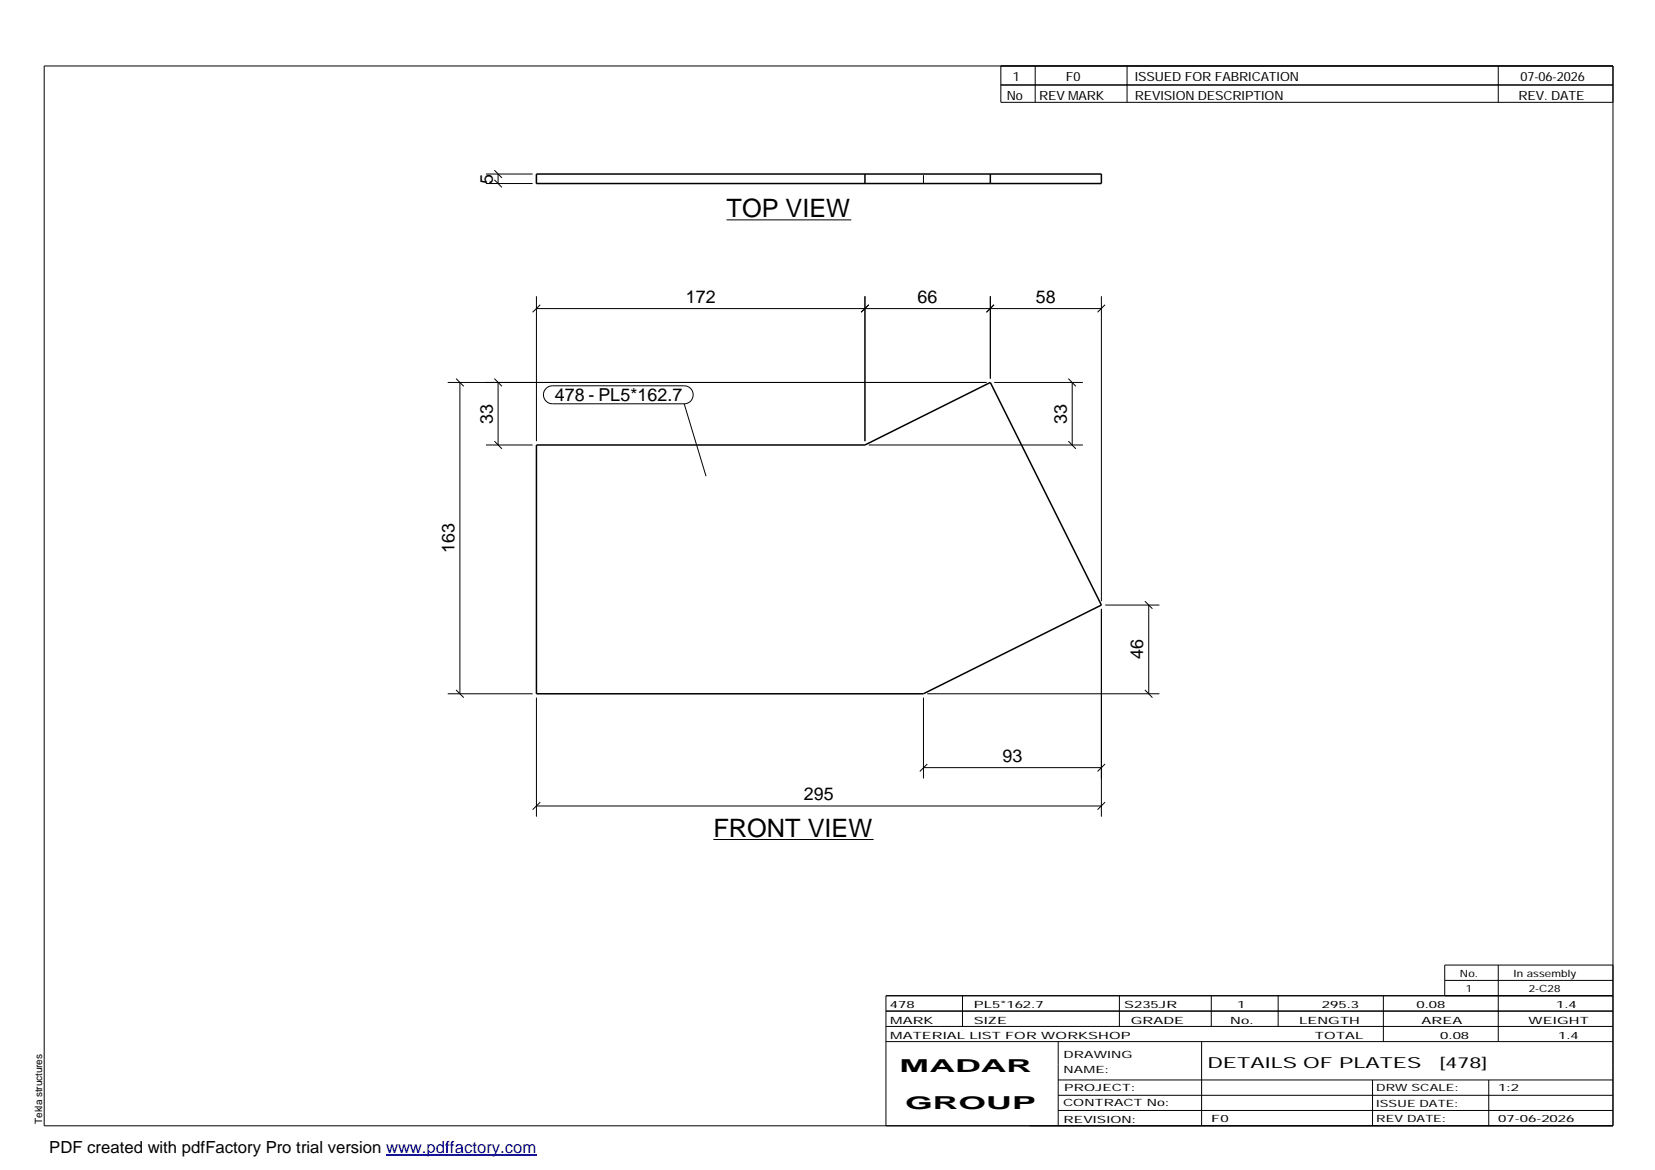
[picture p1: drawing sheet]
<svg xmlns="http://www.w3.org/2000/svg" width="420mm" height="297mm" viewBox="0 0 420 297" stroke-linecap="round" stroke-linejoin="round" font-family="sans-serif">
<path d="M136.2 44.2h143.4v2.4h-143.4zM219.6 44.2v2.4M251.4 44.2v2.4M136.2 113h83.4l31.8-15.9 28.2 56.5-45.2 22.5h-98.2z" fill="none" stroke="#000" stroke-width=".38"/>
<path d="M136.2 46.6v-2.4M234.4 46.6v-2.4" fill="none" stroke="#000" stroke-width=".25" stroke-dasharray="2.1 2.1" stroke-linecap="butt"/>
<g fill="none" stroke="#000" stroke-width=".25">
<path d="M11.2 16.7h398.3v269.1h-398.3zM254.1 16.7v9.3h155.4M262.8 16.7v9.3M286.1 16.7v9.3M380.4 16.7v9.3M254.1 21.6h155.4M123.4 46.6h11.8M123.4 44.2h11.8M125.5 45.7l1.9 1.9M125.5 43.2l1.9 2M126.4 44.2v2.4M184.4 55.8h31.7"/>
<path d="M136.2 75.2v36.8M136.2 78.3h143.4M137.2 77.4l-2 1.9M219.6 75.2v36.8M220.6 77.4l-2 1.9M251.4 75.2v20.9M252.3 77.4l-1.9 1.9M279.6 75.2v77.4M280.5 77.4l-1.9 1.9M113.7 97.1h136.7M115.8 96.1l1.9 2M116.8 97.1v79"/>
<path d="M125.5 96.1l1.9 2M126.4 97.1v15.9M138.6 98.6l.8-.5 .9-.2h33.4a2.29 2.29 0 0 1 2.3 2.3 2.29 2.29 0 0 1-2.3 2.3h-33.4a2.28 2.28 0 0 1-2.2-1.4 2.28 2.28 0 0 1 .5-2.5zM252.4 97.1h22.5M271.2 96.1l1.9 2M272.2 97.1v15.9M123.4 113h11.8M125.5 112l1.9 1.9M173.7 102.5l5.5 18.4M220.6 113h54.3M271.2 112l1.9 1.9M279.6 154.6v52.7"/>
<path d="M280.6 153.6h13.7M290.7 152.6l1.9 1.9M291.6 153.6v22.5M113.7 176.1h21.5M115.8 175.2l1.9 1.9M136.2 177.1v30.2M234.4 177.1v20.5M235.4 176.1h58.9M290.7 175.2l1.9 1.9M234.4 194.9h45.2M235.4 194l-1.9 1.9M280.5 194l-1.9 1.9"/>
<path d="M136.2 204.6h143.4M137.2 203.7l-2 1.9M181.1 213.1h40.7M280.5 203.7l-1.9 1.9M224.9 256.7h184.6M244.3 252.8v7.8M284.2 252.8v7.8M307.5 252.8v7.8M324.5 252.8v7.8M351.2 252.8v11.6M366.8 248.9h42.7M380.4 245v19.4"/>
<path d="M409.5 245h-42.7v7.8M409.5 252.8h-184.6v33M224.9 264.4h184.6M224.9 260.6h184.6M268.6 264.4v21.4M268.6 274.2h140.9M268.6 278.1h140.9M305.1 264.4v21.4M348.4 274.2v11.6M378 274.2v11.6M268.6 281.9h140.9"/>
</g>
<path d="M98 293.3h38.2" fill="none" stroke="#00f" stroke-width=".3"/>
<g font-size="6.4">
<text x="184.4" y="55.1">TOP VIEW</text>
<text x="181.1" y="212.4">FRONT VIEW</text>
</g>
<g font-size="4.5">
<text x="125.1" y="46.6" transform="rotate(-90 125.1 46.6)">5</text>
<text x="174.1" y="76.9">172</text>
<text x="233" y="76.9">66</text>
<text x="263" y="76.9">58</text>
<text x="140.8" y="101.9">478 - PL5*162.7</text>
<text x="125.1" y="107.6" transform="rotate(-90 125.1 107.6)">33</text>
<text x="270.8" y="107.6" transform="rotate(-90 270.8 107.6)">33</text>
<text x="115.4" y="140.4" transform="rotate(-90 115.4 140.4)">163</text>
<text x="290.2" y="167.4" transform="rotate(-90 290.2 167.4)">46</text>
<text x="254.5" y="193.5">93</text>
<text x="204.1" y="203.2">295</text>
<text x="228.4" y="272.3">MADAR</text>
<text x="229.8" y="281.6">GROUP</text>
</g>
<text font-size="4.2" x="12.5" y="292.7">PDF created with pdfFactory Pro trial version www.pdffactory.com</text>
<g font-size="3.9">
<text x="306.5" y="271.3">DETAILS OF PLATES</text>
<text x="365.4" y="271.3">[478]</text>
</g>
<g font-size="3.2">
<text x="257.1" y="20.5">1</text>
<text x="270.6" y="20.5">F0</text>
<text x="288.1" y="20.5">ISSUED FOR FABRICATION</text>
<text x="386" y="20.5">07-06-2026</text>
<text x="255.6" y="25.5">No</text>
<text x="263.8" y="25.5">REV MARK</text>
<text x="288.1" y="25.5">REVISION DESCRIPTION</text>
<text x="385.5" y="25.5">REV. DATE</text>
</g>
<g font-size="2.5">
<text x="370.6" y="247.9">No.</text>
<text x="372.1" y="251.8">1</text>
<text x="384.3" y="247.9">In assembly</text>
<text x="388.1" y="251.8">2-C28</text>
<text x="225.9" y="255.9">478</text>
<text x="247.3" y="255.9">PL5*162.7</text>
<text x="285.4" y="255.9">S235JR</text>
<text x="314.1" y="255.9">1</text>
<text x="335.6" y="255.9">295.3</text>
<text x="359.6" y="255.9">0.08</text>
<text x="395.1" y="255.9">1.4</text>
<text x="226" y="263.7">MATERIAL LIST FOR WORKSHOP</text>
<text x="226" y="259.9">MARK</text>
<text x="247.2" y="259.9">SIZE</text>
<text x="287.1" y="259.9">GRADE</text>
<text x="312.3" y="259.9">No.</text>
<text x="329.8" y="259.9">LENGTH</text>
<text x="333.8" y="263.7">TOTAL</text>
<text x="360.9" y="259.9">AREA</text>
<text x="365.6" y="263.7">0.08</text>
<text x="388.1" y="259.9">WEIGHT</text>
<text x="395.6" y="263.7">1.4</text>
<text x="270" y="268.5">DRAWING</text>
<text x="270" y="272.5">NAME:</text>
<text x="269.9" y="280.9">CONTRACT No:</text>
<text x="270.2" y="277">PROJECT:</text>
<text x="349.4" y="277.1">DRW SCALE:</text>
<text x="349.4" y="281">ISSUE DATE:</text>
<text x="380.4" y="277.1">1:2</text>
<text x="10.7" y="285.4" transform="rotate(-90 10.7 285.4)">Tekla structures</text>
<text x="270" y="285">REVISION:</text>
<text x="307.5" y="284.8">F0</text>
<text x="349.4" y="284.8">REV DATE:</text>
<text x="380.4" y="284.8">07-06-2026</text>
</g>
</svg>
